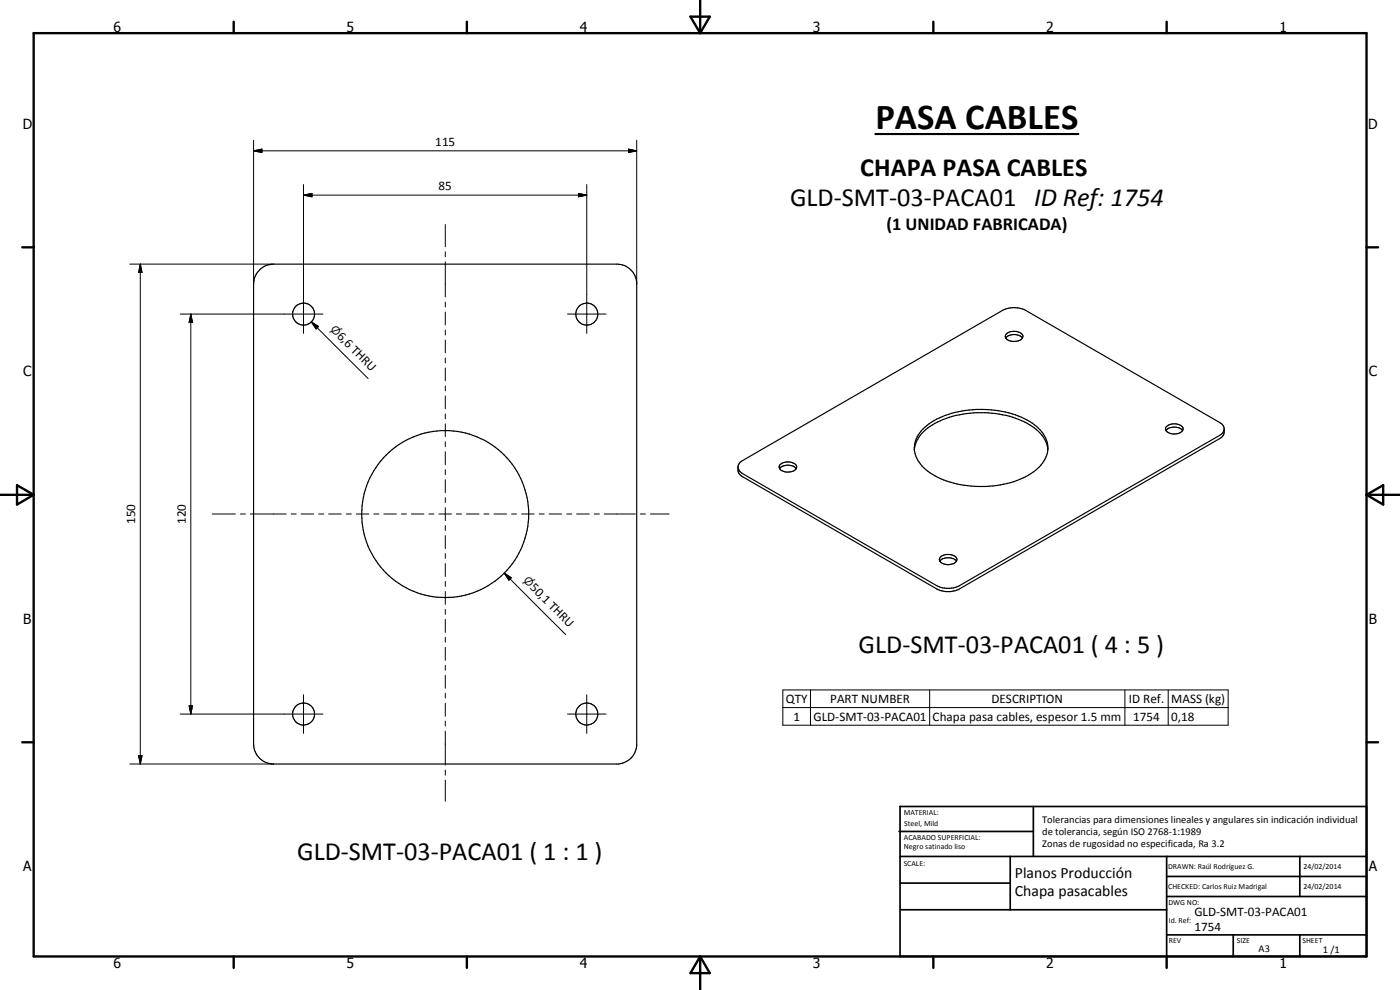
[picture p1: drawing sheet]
<svg xmlns="http://www.w3.org/2000/svg" width="420mm" height="297mm" viewBox="0 0 420 297" stroke-linecap="round" stroke-linejoin="round" font-family="sans-serif">
<g fill="none" stroke="#000" stroke-width=".35">
<path d="M77.9 81a5.6 5.6 0 0 1 4.2-1.8h103a6 6 0 0 1 6 5.4v139.2a6 6 0 0 1-5.4 5.4h-104.2a6.1 6.1 0 0 1-5.4-5.9v-138a5.8 5.8 0 0 1 1.8-4.3zM301.8 101.4a3.5 3.5 0 0 1 5.1 0M302 100.2a3.4 3.4 0 0 1 5 .6 2.69 2.69 0 0 1-3.7 1.5 1.39 1.39 0 0 1-1.3-.6 1.39 1.39 0 0 1 0-1.5zM234.1 139.4a3.3 3.3 0 0 1 5 .6 2.09 2.09 0 0 1-2.6 1.6 2.05 2.05 0 0 1-2.6-1.8zM274.4 134.9a11.1 11.1 0 0 1 7-8.3 30.9 30.9 0 0 1 28.4 1.3 9.7 9.7 0 0 1 4.7 7M276.9 128.8a24.3 24.3 0 0 1 16.2-5.9 27.4 27.4 0 0 1 18 5 7.7 7.7 0 0 1 .3 12.7 25.6 25.6 0 0 1-17.8 5.4 24.4 24.4 0 0 1-16.9-6.2 7.5 7.5 0 0 1 .2-11zM349.9 129.2a3.5 3.5 0 0 1 5 0M350.1 128a3.5 3.5 0 0 1 4.9 .3 1.98 1.98 0 0 1-2.5 1.9 2.1 2.1 0 0 1-2.7-1.8zM367.4 128.7l-.5 1.2-.9 .7-78.1 45.1a7.5 7.5 0 0 1-6.8 0l-58.2-33.6-1-.7-.4-1.3M367.4 128.7a2.48 2.48 0 0 1-1.4 2.9l-78.1 45.1a7.5 7.5 0 0 1-6.8 0l-58.2-33.7a2.6 2.6 0 0 1-1.4-2.9M367.4 128.7l-.3-.9-1.1-1.1-58.2-33.6a7.6 7.6 0 0 0-6.9 0l-78 45.1-1 .7-.4 1.2M234 140.6a3.5 3.5 0 0 1 5 0"/>
<path d="M282 168.4a3.5 3.5 0 0 1 5.1 0M282.2 167.2a3.5 3.5 0 0 1 4.9 .3 1.31 1.31 0 0 1-1.3 1.7 3.1 3.1 0 0 1-3.9-1.1z"/>
<circle cx="91.1" cy="94.3" r="3.3"/>
<circle cx="176.1" cy="94.2" r="3.3"/>
<circle cx="133.6" cy="154.2" r="25"/>
<circle cx="91.1" cy="214.2" r="3.3"/>
<circle cx="176.1" cy="214.2" r="3.3"/>
</g>
<g fill="none" stroke="#000" stroke-width=".71">
<path d="M10.1 9.9h400v277.1h-400zM70.1 6.5v3.4M140.1 6.5v3.4M207.2 5h5.8l-2.9 4.9zM210.1 0v9.9M280.1 6.5v3.4M350.1 6.5v3.4M6.7 74.2h3.4M410.1 74.2h3.5M.1 148.5h10M5.1 145.6l5 2.9-5 2.9zM410.1 148.5h10"/>
<path d="M410.1 148.5l5-2.9v5.8zM6.7 222.7h3.4M410.1 222.7h3.5M70.1 287v3.4M140.1 287v3.4M210.1 287v10M210.1 287l2.9 5h-5.8zM280.1 287v3.4M350.1 287v3.4"/>
</g>
<g fill="none" stroke="#000" stroke-width=".51">
<path d="M269.8 249.5h40.3M270.1 242h140v45h-140zM270.1 257h140M303.2 257v16M310.1 242v15M350.1 257v30M390.1 257v12M270.1 265h33.1M270.1 273h80M350.1 269h60M350.1 263h60M350.1 280.5h60"/>
<path d="M370.1 280.5v6.5M390.1 280.5v6.5"/>
</g>
<g fill="none" stroke="#000" stroke-width=".3">
<path d="M76.1 45.3l2.5-.6v1.1zM76.1 45.3h115M76.1 42.1v43.2M91.1 58.5l2.5-.5v1.1zM91.1 55.4v44.6M91.1 58.5h85M173.6 58l2.5 .5-2.5 .6zM176.1 55.4v44.6M188.6 44.7l2.5 .6-2.5 .5zM191.1 42.1v43.2M38.9 79.2h43.2M42.1 79.2l.5 2.5h-1z"/>
<path d="M42.1 79.2v150M133.6 67.4v6.6M133.6 75.6v1.4M133.6 78.6v10.5M54.1 94.2h42.8M57.3 94.2l.5 2.5h-1zM57.3 94.2v120M93.4 96.6l2.2 1.4-.7 .7zM93.4 96.6l17.1 17M133.6 90.6v1.5M133.6 93.6v3.9M133.6 99v1.5"/>
<path d="M170.3 94.2h11.6M133.6 102v3.9M133.6 107.4v1.5M133.6 110.4v3.9M133.6 115.8v1.5M133.6 118.8v3.8M133.6 124.2v1.4M133.6 127.2v3.8M133.6 132.5v1.5M133.6 135.6v3.8M63.7 154.2h6.9M72.2 154.2h1.4"/>
<path d="M75.1 154.2h10.8M87.4 154.2h1.5M90.4 154.2h3.7M95.7 154.2h1.4M98.6 154.2h3.8M103.9 154.2h1.5M106.9 154.2h3.8M112.2 154.2h1.5M115.2 154.2h3.7M120.5 154.2h1.5M123.5 154.2h3.7M128.7 154.2h1.5"/>
<path d="M131.7 154.2h3.8M133.6 140.9v1.5M133.6 143.9v3.9M133.6 149.3v1.5M133.6 152.3v3.9M133.6 157.7v1.5M137 154.2h1.5M140 154.2h3.8M145.2 154.2h1.6M148.3 154.2h3.7M153.5 154.2h1.5M156.5 154.2h3.8"/>
<path d="M161.8 154.2h1.5M164.8 154.2h3.8M170.1 154.2h1.5M173 154.2h3.9M178.3 154.2h1.6M181.3 154.2h9.4M192.2 154.2h1.5M195.2 154.2h5.6M133.6 160.7v3.9M133.6 166.1v1.5M133.6 169.1v3.9M133.6 174.5v1.4"/>
<path d="M133.6 177.5v3.9M151.3 172l2.1 1.4-.7 .7zM151.3 172l18.5 18.4M133.6 182.8v1.5M133.6 185.8v3.9M133.6 191.2v1.5M133.6 194.2v3.9M133.6 199.6v1.5M54.1 214.2h42.8M56.8 211.8h1l-.5 2.4zM91.1 208.4v11.6M133.6 202.6v3.9"/>
<path d="M133.6 208v1.5M133.6 211v3.9M133.6 216.4v1.4M133.6 219.4v10.2M170.3 214.2h11.6M176.1 208.4v11.6M234.9 207h133.7v10.6h-133.7zM234.9 212.3h133.7M243.2 207v10.6M279 207v10.6M337.6 207v10.6M350.6 207v10.6"/>
<path d="M38.9 229.2h43.2M41.6 226.7h1l-.5 2.5zM133.6 231.1v1.5M133.6 234.1v6.3"/>
</g>
<path d="M262.7 40.2h60.9" fill="none" stroke="#000" stroke-width=".63"/>
<path d="M76.1 45.3l2.5-.6v1.1zM91.1 58.5l2.5-.5v1.1zM173.6 58l2.5 .5-2.5 .6zM188.6 44.7l2.5 .6-2.5 .5zM42.1 79.2l.5 2.5h-1zM57.3 94.2l.5 2.5h-1zM93.4 96.6l2.2 1.4-.7 .7zM151.3 172l2.1 1.4-.7 .7zM56.8 211.8h1l-.5 2.4zM41.6 226.7h1l-.5 2.5z" fill="#000"/>
<text font-size="11" x="262.7" y="38.7">PASA CABLES</text>
<g font-size="7.9">
<text x="258.2" y="52.9">CHAPA PASA CABLES</text>
<text x="237.1" y="61.9">GLD-SMT-03-PACA01 ID Ref: 1754</text>
<text x="257.7" y="196">GLD-SMT-03-PACA01 ( 4 : 5 )</text>
<text x="89.1" y="258.1">GLD-SMT-03-PACA01 ( 1 : 1 )</text>
</g>
<text font-size="5.5" x="266" y="69">(1 UNIDAD FABRICADA)</text>
<g font-size="4.7">
<text x="304.6" y="263.5">Planos Producción</text>
<text x="304.6" y="268.9">Chapa pasacables</text>
</g>
<g font-size="4.2">
<text x="34" y="9.6">6</text>
<text x="104" y="9.6">5</text>
<text x="174" y="9.6">4</text>
<text x="244" y="9.6">3</text>
<text x="314" y="9.6">2</text>
<text x="384" y="9.6">1</text>
<text x="6.8" y="38.7">D</text>
<text x="410.6" y="38.7">D</text>
<text x="7" y="112.9">C</text>
<text x="410.8" y="112.9">C</text>
<text x="7" y="187.1">B</text>
<text x="410.8" y="187.1">B</text>
<text x="7" y="261.4">A</text>
<text x="410.8" y="261.4">A</text>
<text x="34" y="290.4">6</text>
<text x="104" y="290.4">5</text>
<text x="174" y="290.4">4</text>
<text x="244" y="290.4">3</text>
<text x="314" y="290.4">2</text>
<text x="384" y="290.4">1</text>
</g>
<g font-size="3.9">
<text x="130.6" y="43.7">115</text>
<text x="131.6" y="57">85</text>
<text x="101" y="101" transform="rotate(45 101 101)">6,6 THRU</text>
<text x="40.6" y="157.2" transform="rotate(-90 40.6 157.2)">150</text>
<text x="55.7" y="157.2" transform="rotate(-90 55.7 157.2)">120</text>
<text x="158.9" y="176.4" transform="rotate(45 158.9 176.4)">50,1 THRU</text>
<text x="235.8" y="210.9">QTY</text>
<text x="249.2" y="210.9">PART NUMBER</text>
<text x="297.5" y="210.9">DESCRIPTION</text>
<text x="338.8" y="211">ID Ref.</text>
<text x="351.5" y="211">MASS (kg)</text>
<text x="238.1" y="216.2">1</text>
<text x="244.2" y="216.2">GLD-SMT-03-PACA01</text>
<text x="279.9" y="216.3">Chapa pasa cables, espesor 1.5 mm</text>
<text x="340.1" y="216.2">1754</text>
<text x="351.5" y="216.2">0,18</text>
<text x="358.5" y="275">GLD-SMT-03-PACA01</text>
<text x="358.5" y="279.4">1754</text>
</g>
<g font-size="3.3">
<text x="99" y="99.1" transform="rotate(45 99 99.1)">n</text>
<text x="156.9" y="174.4" transform="rotate(45 156.9 174.4)">n</text>
</g>
<g font-size="3.1">
<text x="312.7" y="246.8">Tolerancias para dimensiones lineales y angulares sin indicación individual</text>
<text x="312.7" y="250.4">de tolerancia, según ISO 2768-1:1989</text>
<text x="312.7" y="254">Zonas de rugosidad no especificada, Ra 3.2</text>
<text x="377.7" y="285.6">A3</text>
<text x="397" y="285.9">1 /1</text>
</g>
<g font-size="2.4">
<text x="271.2" y="244.4">MATERIAL:</text>
<text x="271.3" y="252">ACABADO SUPERFICIAL:</text>
<text x="271.4" y="247.9">Steel, Mild</text>
<text x="271.3" y="254.6">Negro satinado liso</text>
<text x="271.2" y="259.7">SCALE:</text>
<text x="350.6" y="260.8">DRAWN: Raúl Rodríguez G.</text>
<text x="391.2" y="260.6">24/02/2014</text>
<text x="350.6" y="266.9">CHECKED: Carlos Ruiz Madrigal</text>
<text x="391.2" y="266.7">24/02/2014</text>
<text x="350.6" y="271.4">DWG NO:</text>
<text x="350.8" y="276.9">Id. Ref:</text>
<text x="350.8" y="282.8">REV</text>
<text x="371.2" y="282.9">SIZE</text>
<text x="390.9" y="282.9">SHEET</text>
</g>
</svg>
